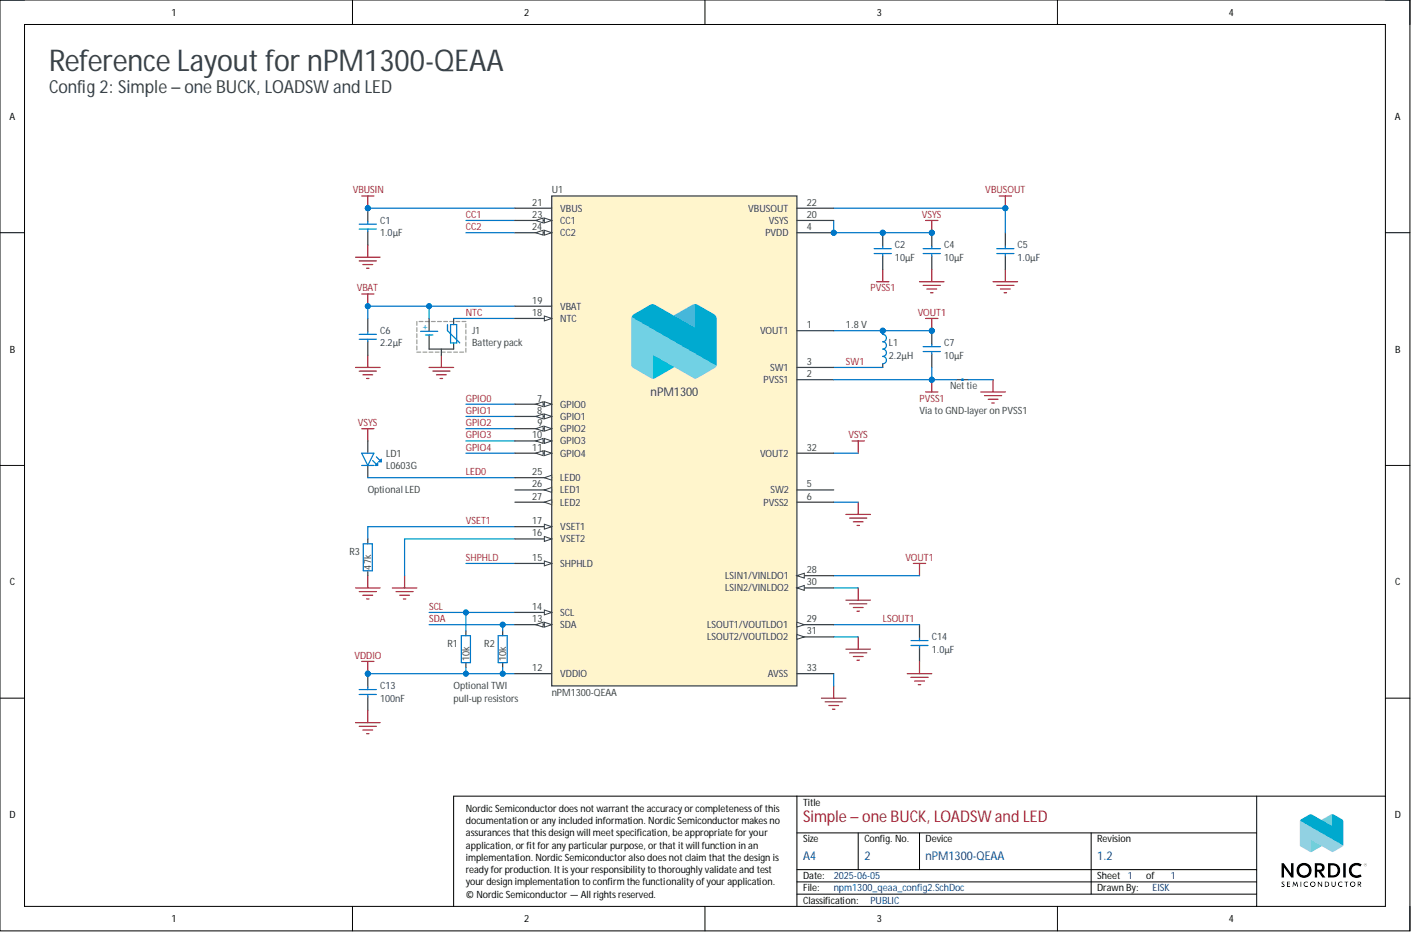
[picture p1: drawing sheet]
# Altium project npm1300_qeaa_config2.PrjPCB
1 sheet, 16 parts. Net scope: global (net labels, ports and power ports of the same name join across sheets).
Board file: npm1300_qeaa_config2.PcbDoc

## Sheet npm1300_qeaa_config2.SchDoc: nPM1300-QEAA Ref. Layout Config. 2
size A4; Revision: 1.2; SheetNumber: 1; SheetTotal: 1; DrawnBy: EISK; DocumentSize: A4; BoardTitle: nPM1300-QEAA Ref. Layout Config. 2; PCAName: nPM1300-QEAA; RefLayoutTitle: Simple – one BUCK, LOADSW and LED; Device: nPM1300-QEAA; Classification: PUBLIC; Config: 2

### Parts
C1  1.0µF  [CAPC1608X06L]
C2  10µF  [CAPC1608X06L]
C4  10µF  [CAPC1608X06L]
C5  1.0µF  [CAPC1608X06L]
C6  2.2µF  [CAPC1608X06L]
C7  10µF  [CAPC1608X06L]
C13  100nF  [CAPC0603X03L_C]
C14  1.0µF  [CAPC1608X06L]
J1  Battery pack  [TP_3x1mm_TH]  (graphical)
L1  2.2µH  [INDC2016X10N]
LD1  L0603G  [LED_0603_G]  (graphical)
NT1  Net tie  [2 PIN STARPOINT]  (net tie, no BOM)
R1  10k  [RESC0603X03L_C]
R2  10k  [RESC0603X03L_C]
R3  47k  [RESC0603X03L_C]
U1  nPM1300-QEAA  [Nordic_QFN50P500X500X90-33N]

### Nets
GND: C1.1 C4.1 C5.1 C6.1 C13.2 C14.1 J1.1(GND) NT1.1 R3.2 U1.6(PVSS2) U1.16(VSET2) U1.30(LSIN2/VINLDO2) U1.31(LSOUT2/VOUTLDO2) U1.33(AVSS)
PVSS1: C2.1 C7.1 NT1.2 U1.2(PVSS1)
VBAT: C6.2 J1.3(V+) U1.19(VBAT)
VBUSIN: C1.2 U1.21(VBUS)
VBUSOUT: C5.2 U1.22(VBUSOUT)
VDDIO: C13.1 R1.2 R2.2 U1.12(VDDIO)
VOUT1: C7.2 L1.1 U1.1(VOUT1) U1.28(LSIN1/VINLDO1)
VSYS: C2.2 C4.2 LD1.2(A) U1.4(PVDD) U1.20(VSYS) U1.32(VOUT2)
CC1: U1.23(CC1)
CC2: U1.24(CC2)
GPIO0: U1.7(GPIO0)
GPIO1: U1.8(GPIO1)
GPIO2: U1.9(GPIO2)
GPIO3: U1.10(GPIO3)
GPIO4: U1.11(GPIO4)
LED0: LD1.1(C) U1.25(LED0)
LSOUT1: C14.2 U1.29(LSOUT1/VOUTLDO1)
NTC: J1.2(NTC) U1.18(NTC)
SCL: R1.1 U1.14(SCL)
SDA: R2.1 U1.13(SDA)
SHPHLD: U1.15(SHPHLD)
SW1: L1.2 U1.3(SW1)
VSET1: R3.1 U1.17(VSET1)

Not connected (* = marked no-connect by the designer): U1 5(SW2) 26(LED1) 27(LED2)

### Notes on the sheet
- (near L1) 1.8 V
- (near NT1) Via to GND-layer on PVSS1
- (near LD1) Optional LED
- Optional TWI pull-up resistors
